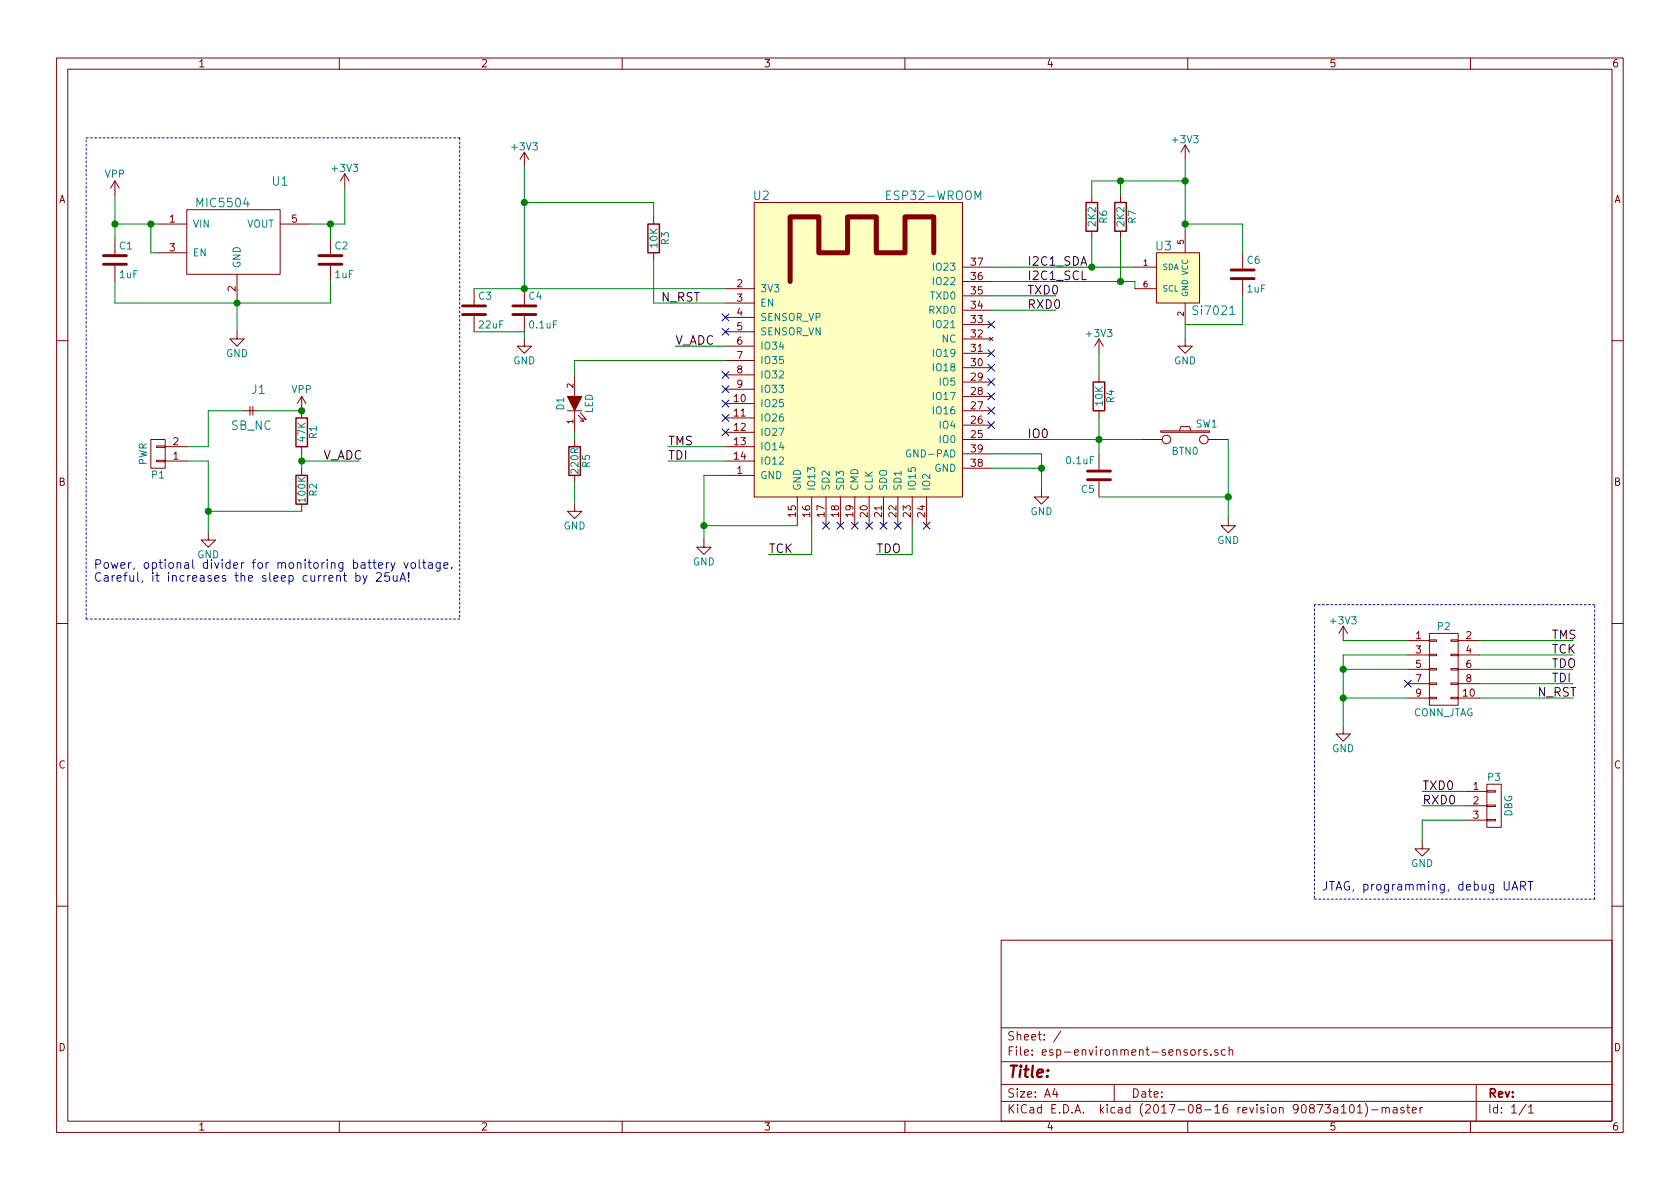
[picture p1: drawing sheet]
EESchema Schematic File Version 2
LIBS:esp-environment-sensors-rescue
LIBS:power
LIBS:device
LIBS:transistors
LIBS:conn
LIBS:linear
LIBS:regul
LIBS:74xx
LIBS:cmos4000
LIBS:adc-dac
LIBS:memory
LIBS:xilinx
LIBS:microcontrollers
LIBS:dsp
LIBS:microchip
LIBS:analog_switches
LIBS:motorola
LIBS:texas
LIBS:intel
LIBS:audio
LIBS:interface
LIBS:digital-audio
LIBS:philips
LIBS:display
LIBS:cypress
LIBS:siliconi
LIBS:opto
LIBS:atmel
LIBS:contrib
LIBS:valves
LIBS:ESP32-footprints-Shem-Lib
LIBS:espressif-xess
LIBS:mic5504
LIBS:mysensors_sensors
LIBS:solder_bridges
LIBS:esp-environment-sensors-cache
EELAYER 26 0
EELAYER END
$Descr A4 11693 8268
encoding utf-8
Sheet 1 1
Title ""
Date ""
Rev ""
Comp ""
Comment1 ""
Comment2 ""
Comment3 ""
Comment4 ""
$EndDescr
$Comp
L ESP32-WROOM U2
U 1 1
P 6000 2600
F 0 "U2" H 5300 3850 60  0000 C CNN
F 1 "ESP32-WROOM" H 6500 3850 60  0000 C CNN
F 2 "ESP32-footprints-Lib:ESP32-WROOM" H 6350 3950 60  0001 C CNN
F 3 "" H 5550 3050 60  0001 C CNN
	1    6000 2600
	1    0    0    -1  
$EndComp
Wire Wire Line
	6900 3150 7250 3150
Wire Wire Line
	7250 3150 7250 3400
Wire Wire Line
	6900 3250 7250 3250
Connection ~ 7250 3250
$Comp
L GND #PWR01
U 1 1
P 7250 3400
F 0 "#PWR01" H 7250 3150 50  0001 C CNN
F 1 "GND" H 7250 3250 50  0000 C CNN
F 2 "" H 7250 3400 60  0000 C CNN
F 3 "" H 7250 3400 60  0000 C CNN
	1    7250 3400
	1    0    0    -1  
$EndComp
$Comp
L GND #PWR02
U 1 1
P 4900 3750
F 0 "#PWR02" H 4900 3500 50  0001 C CNN
F 1 "GND" H 4900 3600 50  0000 C CNN
F 2 "" H 4900 3750 60  0000 C CNN
F 3 "" H 4900 3750 60  0000 C CNN
	1    4900 3750
	1    0    0    -1  
$EndComp
Wire Wire Line
	5050 3300 4900 3300
Wire Wire Line
	4900 3300 4900 3750
Wire Wire Line
	5550 3650 4900 3650
Connection ~ 4900 3650
$Comp
L +3V3 #PWR03
U 1 1
P 3650 1150
F 0 "#PWR03" H 3650 1000 50  0001 C CNN
F 1 "+3V3" H 3650 1290 50  0000 C CNN
F 2 "" H 3650 1150 60  0000 C CNN
F 3 "" H 3650 1150 60  0000 C CNN
	1    3650 1150
	1    0    0    -1  
$EndComp
Wire Wire Line
	3300 2000 5050 2000
Wire Wire Line
	3650 1150 3650 2000
$Comp
L C C4
U 1 1
P 3650 2150
F 0 "C4" H 3675 2250 50  0000 L CNN
F 1 "0.1uF" H 3675 2050 50  0000 L CNN
F 2 "Capacitors_SMD:C_0603" H 3688 2000 30  0001 C CNN
F 3 "" H 3650 2150 60  0000 C CNN
	1    3650 2150
	1    0    0    -1  
$EndComp
$Comp
L GND #PWR04
U 1 1
P 3650 2350
F 0 "#PWR04" H 3650 2100 50  0001 C CNN
F 1 "GND" H 3650 2200 50  0000 C CNN
F 2 "" H 3650 2350 60  0000 C CNN
F 3 "" H 3650 2350 60  0000 C CNN
	1    3650 2350
	1    0    0    -1  
$EndComp
Wire Wire Line
	3650 2350 3650 2300
$Comp
L CONN_02X05 P2
U 1 1
P 10050 4650
F 0 "P2" H 10050 4950 50  0000 C CNN
F 1 "CONN_JTAG" H 10050 4350 50  0000 C CNN
F 2 "pin_headers_1.27mm:Pin_Header_1.27mm_2x5" H 10050 3450 60  0001 C CNN
F 3 "" H 10050 3450 60  0000 C CNN
	1    10050 4650
	1    0    0    -1  
$EndComp
Wire Wire Line
	9800 4450 9350 4450
$Comp
L +3V3 #PWR05
U 1 1
P 9350 4450
F 0 "#PWR05" H 9350 4300 50  0001 C CNN
F 1 "+3V3" H 9350 4590 50  0000 C CNN
F 2 "" H 9350 4450 60  0000 C CNN
F 3 "" H 9350 4450 60  0000 C CNN
	1    9350 4450
	1    0    0    -1  
$EndComp
Wire Wire Line
	9800 4550 9350 4550
Wire Wire Line
	9350 4550 9350 5050
$Comp
L GND #PWR06
U 1 1
P 9350 5050
F 0 "#PWR06" H 9350 4800 50  0001 C CNN
F 1 "GND" H 9350 4900 50  0000 C CNN
F 2 "" H 9350 5050 60  0000 C CNN
F 3 "" H 9350 5050 60  0000 C CNN
	1    9350 5050
	1    0    0    -1  
$EndComp
Wire Wire Line
	9800 4850 9350 4850
Connection ~ 9350 4850
Wire Wire Line
	9800 4650 9350 4650
Connection ~ 9350 4650
Wire Wire Line
	10300 4450 10950 4450
Text Label 10800 4450 0    60   ~ 0
TMS
Wire Wire Line
	10300 4550 10950 4550
Text Label 10800 4550 0    60   ~ 0
TCK
Wire Wire Line
	10300 4650 10950 4650
Text Label 10800 4650 0    60   ~ 0
TDO
Wire Wire Line
	10300 4750 10950 4750
Text Label 10800 4750 0    60   ~ 0
TDI
Wire Wire Line
	10300 4850 10950 4850
Text Label 10700 4850 0    60   ~ 0
N_RST
Wire Wire Line
	5050 2100 4550 2100
Text Label 4600 2100 0    60   ~ 0
N_RST
Wire Wire Line
	5050 3200 4650 3200
Text Label 4650 3200 0    60   ~ 0
TDI
Wire Wire Line
	5050 3100 4650 3100
Text Label 4650 3100 0    60   ~ 0
TMS
Wire Wire Line
	5650 3650 5650 3850
Wire Wire Line
	5650 3850 5350 3850
Text Label 5350 3850 0    60   ~ 0
TCK
Wire Wire Line
	6350 3650 6350 3850
Wire Wire Line
	6350 3850 6100 3850
Text Label 6100 3850 0    60   ~ 0
TDO
Wire Wire Line
	6900 2050 7350 2050
Text Label 7150 2050 0    60   ~ 0
TXD0
Wire Wire Line
	6900 2150 7350 2150
Text Label 7150 2150 0    60   ~ 0
RXD0
Wire Wire Line
	6900 3050 7950 3050
$Comp
L R R3
U 1 1
P 4550 1650
F 0 "R3" V 4630 1650 50  0000 C CNN
F 1 "10K" V 4550 1650 50  0000 C CNN
F 2 "Resistors_SMD:R_0603" V 4480 1650 30  0001 C CNN
F 3 "" H 4550 1650 30  0000 C CNN
	1    4550 1650
	1    0    0    -1  
$EndComp
Wire Wire Line
	4550 2100 4550 1800
Wire Wire Line
	4550 1500 4550 1400
Wire Wire Line
	4550 1400 3650 1400
Connection ~ 3650 1400
$Comp
L R R4
U 1 1
P 7650 2750
F 0 "R4" V 7730 2750 50  0000 C CNN
F 1 "10K" V 7650 2750 50  0000 C CNN
F 2 "Resistors_SMD:R_0603" V 7580 2750 30  0001 C CNN
F 3 "" H 7650 2750 30  0000 C CNN
	1    7650 2750
	1    0    0    -1  
$EndComp
Wire Wire Line
	7650 2900 7650 3150
$Comp
L +3V3 #PWR07
U 1 1
P 7650 2450
F 0 "#PWR07" H 7650 2300 50  0001 C CNN
F 1 "+3V3" H 7650 2590 50  0000 C CNN
F 2 "" H 7650 2450 60  0000 C CNN
F 3 "" H 7650 2450 60  0000 C CNN
	1    7650 2450
	1    0    0    -1  
$EndComp
Wire Wire Line
	7650 2450 7650 2600
Text Label 7150 3050 0    60   ~ 0
IO0
$Comp
L SW_PUSH SW1
U 1 1
P 8250 3050
F 0 "SW1" H 8400 3160 50  0000 C CNN
F 1 "BTN0" H 8250 2970 50  0000 C CNN
F 2 "Buttons_Switches_SMD:SW_SPST_EVQPE1" H 8250 3050 60  0001 C CNN
F 3 "" H 8250 3050 60  0000 C CNN
	1    8250 3050
	1    0    0    -1  
$EndComp
Connection ~ 7650 3050
$Comp
L GND #PWR08
U 1 1
P 8550 3600
F 0 "#PWR08" H 8550 3350 50  0001 C CNN
F 1 "GND" H 8550 3450 50  0000 C CNN
F 2 "" H 8550 3600 60  0000 C CNN
F 3 "" H 8550 3600 60  0000 C CNN
	1    8550 3600
	1    0    0    -1  
$EndComp
Wire Wire Line
	8550 3050 8550 3600
$Comp
L C C5
U 1 1
P 7650 3300
F 0 "C5" H 7675 3400 50  0000 L CNN
F 1 "0.1uF" H 7675 3200 50  0000 L CNN
F 2 "Capacitors_SMD:C_0603" H 7688 3150 30  0001 C CNN
F 3 "" H 7650 3300 60  0000 C CNN
	1    7650 3300
	-1   0    0    1   
$EndComp
Wire Wire Line
	7650 3450 8550 3450
Connection ~ 8550 3450
$Comp
L C C3
U 1 1
P 3300 2150
F 0 "C3" H 3325 2250 50  0000 L CNN
F 1 "22uF" H 3325 2050 50  0000 L CNN
F 2 "Capacitors_SMD:C_0805" H 3338 2000 30  0001 C CNN
F 3 "" H 3300 2150 60  0000 C CNN
	1    3300 2150
	1    0    0    -1  
$EndComp
Connection ~ 3650 2000
Wire Wire Line
	3650 2300 3300 2300
Wire Wire Line
	6900 1850 7900 1850
Wire Wire Line
	6900 1950 7900 1950
Text Label 7150 1850 0    60   ~ 0
I2C1_SDA
Text Label 7150 1950 0    60   ~ 0
I2C1_SCL
$Comp
L CONN_01X03 P3
U 1 1
P 10400 5600
F 0 "P3" H 10400 5800 50  0000 C CNN
F 1 "DBG" V 10500 5600 50  0000 C CNN
F 2 "Pin_Headers:Pin_Header_Straight_1x03_Pitch2.54mm" H 10400 5600 60  0001 C CNN
F 3 "" H 10400 5600 60  0000 C CNN
	1    10400 5600
	1    0    0    -1  
$EndComp
Wire Wire Line
	10200 5500 9900 5500
Text Label 9900 5500 0    60   ~ 0
TXD0
Wire Wire Line
	10200 5600 9900 5600
Text Label 9900 5600 0    60   ~ 0
RXD0
Wire Wire Line
	10200 5700 9900 5700
Wire Wire Line
	9900 5700 9900 5850
$Comp
L GND #PWR09
U 1 1
P 9900 5850
F 0 "#PWR09" H 9900 5600 50  0001 C CNN
F 1 "GND" H 9900 5700 50  0000 C CNN
F 2 "" H 9900 5850 60  0000 C CNN
F 3 "" H 9900 5850 60  0000 C CNN
	1    9900 5850
	1    0    0    -1  
$EndComp
$Comp
L CONN_01X02 P1
U 1 1
P 1100 3150
F 0 "P1" H 1100 3300 50  0000 C CNN
F 1 "PWR" V 1200 3150 50  0000 C CNN
F 2 "Pin_Headers:Pin_Header_Straight_1x02_Pitch2.54mm" H 1100 3150 60  0001 C CNN
F 3 "" H 1100 3150 60  0000 C CNN
	1    1100 3150
	-1   0    0    1   
$EndComp
$Comp
L GND #PWR010
U 1 1
P 1650 2300
F 0 "#PWR010" H 1650 2050 50  0001 C CNN
F 1 "GND" H 1650 2150 50  0000 C CNN
F 2 "" H 1650 2300 60  0000 C CNN
F 3 "" H 1650 2300 60  0000 C CNN
	1    1650 2300
	1    0    0    -1  
$EndComp
Wire Wire Line
	800  1550 1100 1550
$Comp
L MIC5504 U1
U 1 1
P 1650 1650
F 0 "U1" H 1950 2050 60  0000 C CNN
F 1 "MIC5504" H 1550 1900 60  0000 C CNN
F 2 "TO_SOT_Packages_SMD:SOT-23-5" H 1550 1650 60  0001 C CNN
F 3 "" H 1550 1650 60  0001 C CNN
	1    1650 1650
	1    0    0    -1  
$EndComp
$Comp
L C C1
U 1 1
P 800 1800
F 0 "C1" H 825 1900 50  0000 L CNN
F 1 "1uF" H 825 1700 50  0000 L CNN
F 2 "Capacitors_SMD:C_0603" H 838 1650 30  0001 C CNN
F 3 "" H 800 1800 60  0000 C CNN
	1    800  1800
	1    0    0    -1  
$EndComp
Wire Wire Line
	800  1350 800  1650
Connection ~ 800  1550
Wire Wire Line
	2150 1550 2400 1550
Wire Wire Line
	2400 1550 2400 1300
$Comp
L +3V3 #PWR011
U 1 1
P 2400 1300
F 0 "#PWR011" H 2400 1150 50  0001 C CNN
F 1 "+3V3" H 2400 1440 50  0000 C CNN
F 2 "" H 2400 1300 60  0000 C CNN
F 3 "" H 2400 1300 60  0000 C CNN
	1    2400 1300
	1    0    0    -1  
$EndComp
$Comp
L C C2
U 1 1
P 2300 1800
F 0 "C2" H 2325 1900 50  0000 L CNN
F 1 "1uF" H 2325 1700 50  0000 L CNN
F 2 "Capacitors_SMD:C_0603" H 2338 1650 30  0001 C CNN
F 3 "" H 2300 1800 60  0000 C CNN
	1    2300 1800
	1    0    0    -1  
$EndComp
Wire Wire Line
	2300 1650 2300 1550
Connection ~ 2300 1550
Wire Wire Line
	2300 2100 2300 1950
Connection ~ 1650 2100
Wire Wire Line
	1650 2100 1650 2300
$Comp
L VPP #PWR012
U 1 1
P 800 1350
F 0 "#PWR012" H 800 1200 50  0001 C CNN
F 1 "VPP" H 800 1500 50  0000 C CNN
F 2 "" H 800 1350 60  0000 C CNN
F 3 "" H 800 1350 60  0000 C CNN
	1    800  1350
	1    0    0    -1  
$EndComp
$Comp
L GND #PWR013
U 1 1
P 1450 3700
F 0 "#PWR013" H 1450 3450 50  0001 C CNN
F 1 "GND" H 1450 3550 50  0000 C CNN
F 2 "" H 1450 3700 60  0000 C CNN
F 3 "" H 1450 3700 60  0000 C CNN
	1    1450 3700
	1    0    0    -1  
$EndComp
Wire Wire Line
	800  1950 800  2100
Wire Wire Line
	800  2100 2300 2100
Wire Wire Line
	1450 3200 1450 3700
Wire Wire Line
	1450 3200 1300 3200
$Comp
L VPP #PWR014
U 1 1
P 2100 2850
F 0 "#PWR014" H 2100 2700 50  0001 C CNN
F 1 "VPP" H 2100 3000 50  0000 C CNN
F 2 "" H 2100 2850 60  0000 C CNN
F 3 "" H 2100 2850 60  0000 C CNN
	1    2100 2850
	1    0    0    -1  
$EndComp
Wire Wire Line
	1450 2850 1450 3100
Wire Wire Line
	1450 3100 1300 3100
Wire Wire Line
	5050 2400 4700 2400
Text Label 4700 2400 0    60   ~ 0
V_ADC
$Comp
L R R1
U 1 1
P 2100 3000
F 0 "R1" V 2180 3000 50  0000 C CNN
F 1 "47K" V 2100 3000 50  0000 C CNN
F 2 "Resistors_SMD:R_0603" V 2030 3000 30  0001 C CNN
F 3 "" H 2100 3000 30  0000 C CNN
	1    2100 3000
	1    0    0    -1  
$EndComp
$Comp
L R R2
U 1 1
P 2100 3400
F 0 "R2" V 2180 3400 50  0000 C CNN
F 1 "100K" V 2100 3400 50  0000 C CNN
F 2 "Resistors_SMD:R_0603" V 2030 3400 30  0001 C CNN
F 3 "" H 2100 3400 30  0000 C CNN
	1    2100 3400
	1    0    0    -1  
$EndComp
Wire Wire Line
	2100 3150 2100 3250
Wire Wire Line
	2100 3550 1450 3550
Connection ~ 1450 3550
Wire Wire Line
	2100 3200 2500 3200
Connection ~ 2100 3200
Text Label 2250 3200 0    60   ~ 0
V_ADC
$Comp
L Si7021 U3
U 1 1
P 8200 1900
F 0 "U3" H 8100 2100 60  0000 C CNN
F 1 "Si7021" H 8450 1650 60  0000 C CNN
F 2 "Housings_DFN_QFN:DFN-6-1EP_3x3mm_Pitch0.95mm" H 8250 1700 60  0001 C CNN
F 3 "" H 8250 1700 60  0000 C CNN
	1    8200 1900
	1    0    0    -1  
$EndComp
Wire Wire Line
	7900 1950 7900 2000
$Comp
L GND #PWR015
U 1 1
P 8250 2350
F 0 "#PWR015" H 8250 2100 50  0001 C CNN
F 1 "GND" H 8250 2200 50  0000 C CNN
F 2 "" H 8250 2350 60  0000 C CNN
F 3 "" H 8250 2350 60  0000 C CNN
	1    8250 2350
	1    0    0    -1  
$EndComp
Wire Wire Line
	8250 2350 8250 2250
$Comp
L +3V3 #PWR016
U 1 1
P 8250 1100
F 0 "#PWR016" H 8250 950 50  0001 C CNN
F 1 "+3V3" H 8250 1240 50  0000 C CNN
F 2 "" H 8250 1100 60  0000 C CNN
F 3 "" H 8250 1100 60  0000 C CNN
	1    8250 1100
	1    0    0    -1  
$EndComp
Wire Wire Line
	8250 1100 8250 1600
$Comp
L C C6
U 1 1
P 8650 1900
F 0 "C6" H 8675 2000 50  0000 L CNN
F 1 "1uF" H 8675 1800 50  0000 L CNN
F 2 "Capacitors_SMD:C_0603" H 8688 1750 30  0001 C CNN
F 3 "" H 8650 1900 60  0000 C CNN
	1    8650 1900
	1    0    0    -1  
$EndComp
Wire Wire Line
	8650 1750 8650 1550
Wire Wire Line
	8650 1550 8250 1550
Connection ~ 8250 1550
Wire Wire Line
	8650 2050 8650 2250
Wire Wire Line
	8650 2250 8250 2250
Wire Notes Line
	9150 4200 9150 6250
Wire Notes Line
	9150 6250 11100 6250
Wire Notes Line
	11100 6250 11100 4200
Wire Notes Line
	11100 4200 9150 4200
Text Notes 9200 6200 0    60   ~ 0
JTAG, programming, debug UART
Wire Notes Line
	600  950  3200 950 
Wire Notes Line
	3200 950  3200 4300
Wire Notes Line
	3200 4300 600  4300
Wire Notes Line
	600  4300 600  950 
Text Notes 650  4050 0    60   ~ 0
Power, optional divider for monitoring battery voltage.\nCareful, it increases the sleep current by 25uA!
NoConn ~ 5050 2200
NoConn ~ 5050 2300
NoConn ~ 5050 2600
NoConn ~ 5050 2700
NoConn ~ 5050 2800
NoConn ~ 5050 2900
NoConn ~ 5050 3000
NoConn ~ 6900 2250
NoConn ~ 6900 2450
NoConn ~ 6900 2550
NoConn ~ 6900 2650
NoConn ~ 6900 2750
NoConn ~ 6900 2850
NoConn ~ 6900 2950
NoConn ~ 6450 3650
NoConn ~ 6250 3650
NoConn ~ 6150 3650
NoConn ~ 6050 3650
NoConn ~ 5950 3650
NoConn ~ 5850 3650
NoConn ~ 5750 3650
NoConn ~ 9800 4750
$Comp
L LED-RESCUE-esp-environment-sensors D1
U 1 1
P 4000 2800
F 0 "D1" H 4000 2900 50  0000 C CNN
F 1 "LED" H 4000 2700 50  0000 C CNN
F 2 "Diodes_SMD:D_0603" H 4000 2800 60  0001 C CNN
F 3 "" H 4000 2800 60  0000 C CNN
	1    4000 2800
	0    -1   -1   0   
$EndComp
Wire Wire Line
	5050 2500 4000 2500
Wire Wire Line
	4000 2500 4000 2600
$Comp
L GND #PWR017
U 1 1
P 4000 3500
F 0 "#PWR017" H 4000 3250 50  0001 C CNN
F 1 "GND" H 4000 3350 50  0000 C CNN
F 2 "" H 4000 3500 60  0000 C CNN
F 3 "" H 4000 3500 60  0000 C CNN
	1    4000 3500
	1    0    0    -1  
$EndComp
$Comp
L R R5
U 1 1
P 4000 3200
F 0 "R5" V 4080 3200 50  0000 C CNN
F 1 "220R" V 4000 3200 50  0000 C CNN
F 2 "Resistors_SMD:R_0603" V 3930 3200 30  0001 C CNN
F 3 "" H 4000 3200 30  0000 C CNN
	1    4000 3200
	1    0    0    -1  
$EndComp
Wire Wire Line
	4000 3000 4000 3050
Wire Wire Line
	4000 3350 4000 3500
$Comp
L SB_NC J1
U 1 1
P 1750 2850
F 0 "J1" H 1800 3000 60  0000 C CNN
F 1 "SB_NC" H 1750 2750 60  0000 C CNN
F 2 "solder_bridges:SB_NC" H 1700 2850 60  0001 C CNN
F 3 "" H 1700 2850 60  0000 C CNN
	1    1750 2850
	1    0    0    -1  
$EndComp
Wire Wire Line
	1800 2850 2100 2850
Wire Wire Line
	1700 2850 1450 2850
Connection ~ 2100 2850
$Comp
L R R6
U 1 1
P 7600 1500
F 0 "R6" V 7680 1500 50  0000 C CNN
F 1 "2K2" V 7600 1500 50  0000 C CNN
F 2 "Resistors_SMD:R_0603" V 7530 1500 50  0001 C CNN
F 3 "" H 7600 1500 50  0001 C CNN
	1    7600 1500
	1    0    0    -1  
$EndComp
$Comp
L R R7
U 1 1
P 7800 1500
F 0 "R7" V 7880 1500 50  0000 C CNN
F 1 "2K2" V 7800 1500 50  0000 C CNN
F 2 "Resistors_SMD:R_0603" V 7730 1500 50  0001 C CNN
F 3 "" H 7800 1500 50  0001 C CNN
	1    7800 1500
	1    0    0    -1  
$EndComp
Wire Wire Line
	7600 1650 7600 1850
Connection ~ 7600 1850
Wire Wire Line
	7800 1650 7800 1950
Connection ~ 7800 1950
Wire Wire Line
	7800 1350 7800 1250
Wire Wire Line
	7600 1250 8250 1250
Connection ~ 8250 1250
Wire Wire Line
	7600 1250 7600 1350
Connection ~ 7800 1250
Wire Wire Line
	1100 1750 1050 1750
Wire Wire Line
	1050 1750 1050 1550
Connection ~ 1050 1550
$EndSCHEMATC
